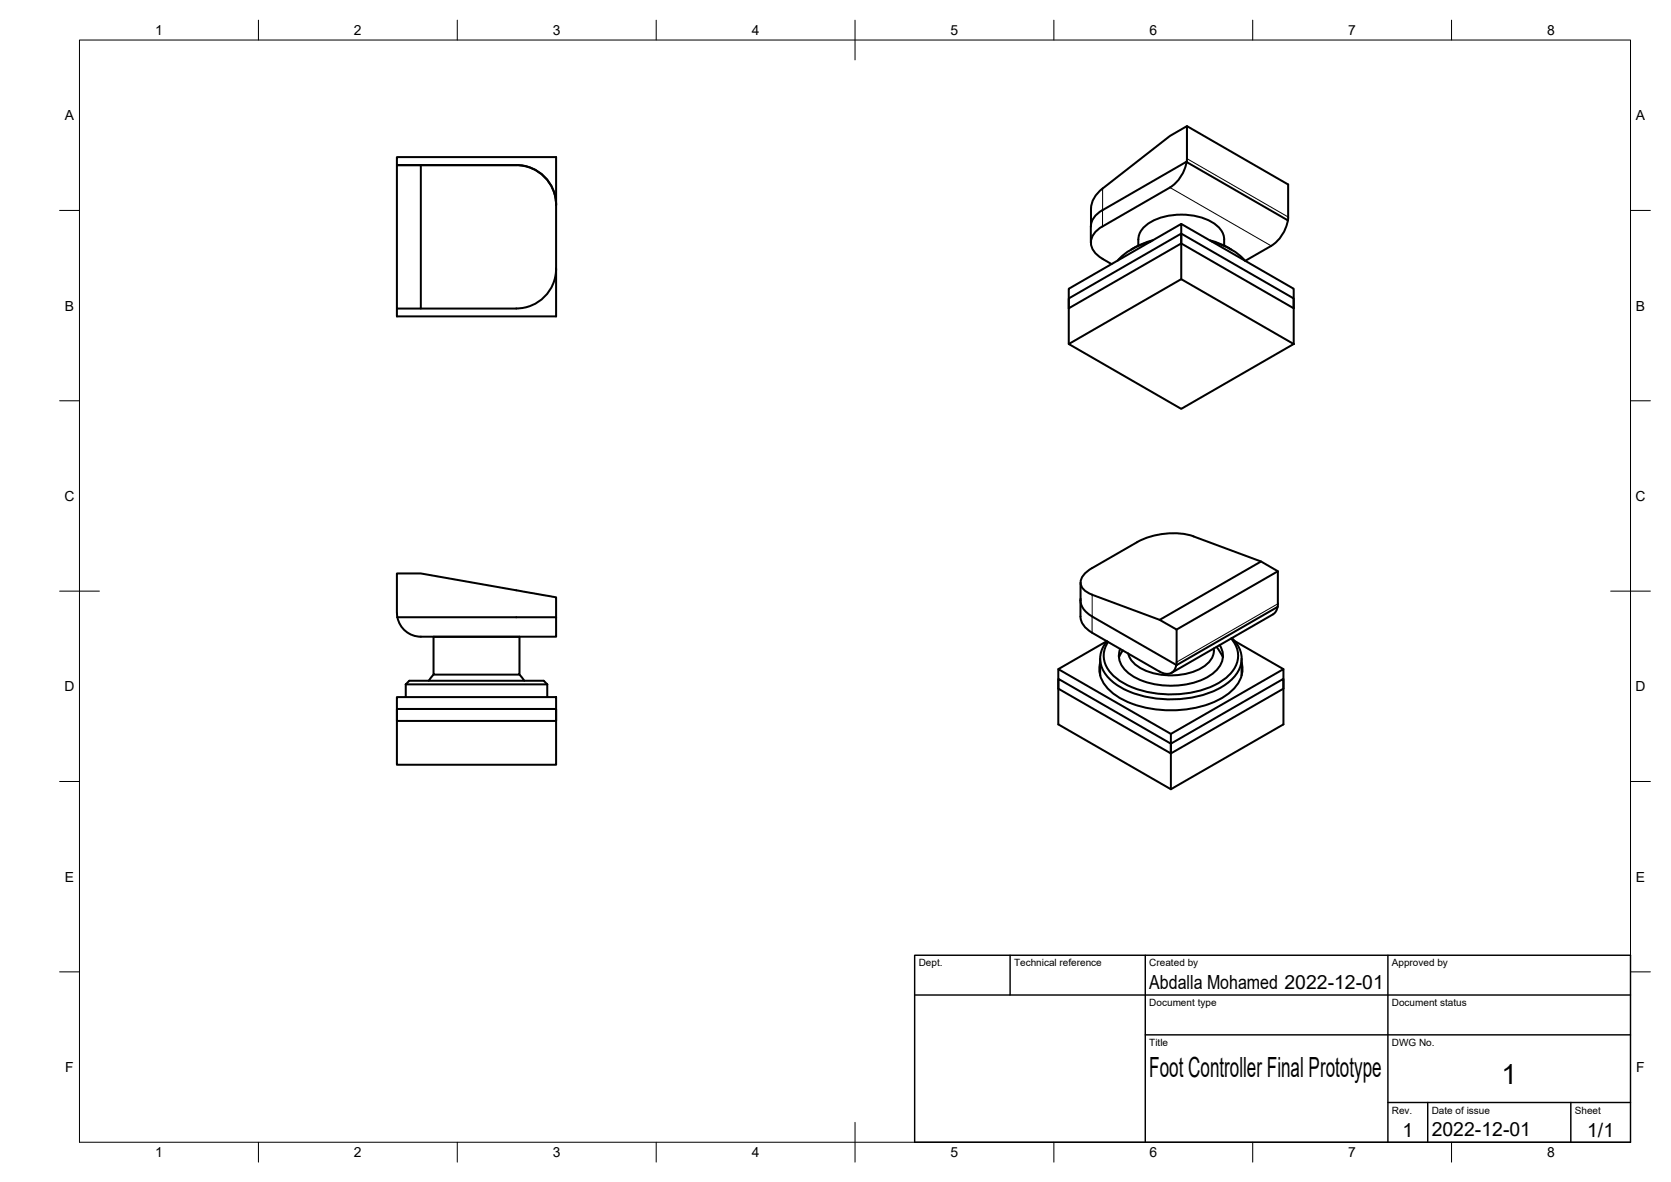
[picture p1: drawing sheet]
<svg xmlns="http://www.w3.org/2000/svg" width="420mm" height="297mm" viewBox="0 0 420 297" stroke-linecap="round" stroke-linejoin="round" font-family="sans-serif">
<!-- layer: Visible -->
<g fill="none" stroke="#000" stroke-width=".51">
<path d="M99.8 39.5h40v40h-40zM298.4 31.7l25.5 14.7v8.1M99.8 41.5h30M105.8 41.5v36M129.8 41.5h-29.9M129.8 41.5a10 10 0 0 1 10 10M274.3 56.9v4.1M274.3 52.5v4M277.3 47.4a6.7 6.7 0 0 0-3 5M294.2 47.1l-17 9.8a4.5 4.5 0 0 0-2.7 5.3 5.8 5.8 0 0 0 2.7 2.8l2.3 1.4M297 58.7l28.3 16.3v11.5M297 56.3l28.3 16.3v4.9l-28.3-16.3-28.3 16.3v-4.9l28.3-16.3v4.9"/>
<path d="M298.4 40.6a9.5 9.5 0 0 1-4.2 6.5M298.4 40.6l-21.2 12.2a5 5 0 0 0-2.9 4.1M298.4 40.6h.1M298.4 40.7h.1M298.4 40.7v-9l-4.2 2.4-17 13.3M298.4 40.7l25.4 14.7M323.8 55.4a9.6 9.6 0 0 1-4.2 6.4l-6.5 3.7M323.8 55.4h.1M323.9 54.5l-.1 .9M99.8 77.5h30M139.8 67.5a10 10 0 0 1-10 10M286.2 60.2v1.5"/>
<path d="M286.2 60.2a5.8 5.8 0 0 1 4.2-5 16.6 16.6 0 0 1 15.2 1.2 5.2 5.2 0 0 1 2.2 5.3M289.3 60.7a16.5 16.5 0 0 0-8.3 4.8M289.8 60.4a19.7 19.7 0 0 0-5.4 2.3M297 70.2v-11.5l-28.3 16.3v11.5M304.2 60.4a19.2 19.2 0 0 1 5.4 2.3M304.7 60.7a16.5 16.5 0 0 1 8.3 4.8M268.7 86.5l28.3-16.3 28.3 16.3-28.3 16.3zM99.8 144.1h6l34 6v5h-39.9zM99.9 155.1a6 6 0 0 0 5.9 4.9h34v-4.9M271.7 154.9a5 5 0 0 0 2.9 4.1M271.7 146.4v8.5M271.7 150.4a4.8 4.8 0 0 0 2.9 4.5"/>
<path d="M274.6 154.9l21.2 12.2M274.6 159l17 9.8M274.6 149.5l17 6.3 4.2 2.4v9l25.4-14.7-.3 1-.8 .9M274.6 149.4a3.4 3.4 0 0 1-2.9-3.3 4.9 4.9 0 0 1 2.9-3.3l11.4-6.6a18.8 18.8 0 0 1 14.1-1.4l17 6.3 4.2 2.5v8.1M317.1 141.1l-25.5 14.7M320 154.4l-25.4 14.7M321.3 143.6l-25.5 14.6M321.3 151.7v.8M99.8 178.2h40v14h-40zM99.8 175.2h40v6h-40zM102 172h35.6M102 172l.9-.9h33.8l.9 .9"/>
<path d="M102 172v3.2M109 160h21.6v9.5h-21.6zM109 169.5l-1.2 1.6M130.6 169.5l1.2 1.6M137.6 172v3.2M276.6 165.5v4.3M276.6 166.5a7.2 7.2 0 0 0 3.1 7.6 25.2 25.2 0 0 0 17.6 4.3 21.2 21.2 0 0 0 12.8-5.2 6.9 6.9 0 0 0 2.1-6.7M278.3 161.1l-12.2 7.1M282.3 163.4l-1 1.8M295.8 167.1a2.5 2.5 0 0 1-1.6 2.1 2.5 2.5 0 0 1-2.6-.4M295.8 167.1h.1M305.2 162.9v.6"/>
<path d="M305.2 163.5a5.6 5.6 0 0 1-3.9 4.8 16.6 16.6 0 0 1-15.7-1.2 5.1 5.1 0 0 1-1.9-2.9M305.9 162.6l1.6 2.6M306.7 162.1a4.9 4.9 0 0 1-1 6.6 18.3 18.3 0 0 1-14.4 3.4 13.2 13.2 0 0 1-9.2-4.8 4.6 4.6 0 0 1-.4-4.2M309.6 160.4a6.3 6.3 0 0 1-.8 9.5 22.6 22.6 0 0 1-15.8 4.6 21.1 21.1 0 0 1-13-4.7 6.3 6.3 0 0 1-1.4-8.5M309.8 160.3a6.7 6.7 0 0 1 .1 10.3 22.3 22.3 0 0 1-15.5 5.2 24 24 0 0 1-14.3-4.2 7.1 7.1 0 0 1-3-8.5l1.2-2M310.4 161.1l12.3 7.1M312.2 165.5v4.3M294.4 186.9l28.3-16.3v11.4l-28.3 16.3-28.3-16.3v-11.4l28.3 16.3v11.4M294.4 184.4l28.3-16.2v4.9l-28.3 16.2-28.3-16.2v-4.9l28.3 16.2v4.9"/>
</g>
<!-- layer: Visible Narrow -->
<path d="M298.4 39.9l25.5 14.6M277.2 47.4v9.5M294.2 47.1l25.4 14.7M274.6 154.9v4.1M274.6 149.5v5.4M321.3 151.7l-25.5 14.7" fill="none" stroke="#000" stroke-width=".25"/>
<!-- layer: BORDER -->
<g fill="none" stroke="#000" stroke-width=".25">
<path d="M20 10.1h390v276.9h-390zM65 5.1v5M115 5.1v5M165 5.1v5M215 5.1v10M265 5.1v5M315 5.1v5M365 5.1v5M15 52.9h5M410 52.9h5M15 100.7h5M410 100.7h5"/>
<path d="M15 148.6h10M405 148.6h10M15 196.4h5M410 196.4h5M15 244.2h5M410 244.2h5M65 287v5M115 287v5M165 287v5M215 282.1v9.9M265 287v5M315 287v5"/>
<path d="M365 287v5"/>
</g>
<!-- layer: TITLEBLOCK -->
<path d="M230 240.1h180v46.9h-180zM230 250h180M254 240.1v9.9M288 240.1v46.9M349 240.1v46.9M288 260.1h122M349 277.1h61M359 277.1v9.9M395 277.1v9.9" fill="none" stroke="#000" stroke-width=".36"/>
<g font-size="7">
<text x="289" y="270.6">Foot Controller Final Prototype</text>
<text x="377.5" y="272.3">1</text>
</g>
<g font-size="4.9">
<text x="289" y="248.5">Abdalla Mohamed 2022-12-01</text>
<text x="352.6" y="285.7">1</text>
<text x="360" y="285.5">2022-12-01</text>
<text x="399.1" y="285.7">1/1</text>
</g>
<g font-size="3.5">
<text x="39" y="8.8">1</text>
<text x="89" y="8.8">2</text>
<text x="139" y="8.8">3</text>
<text x="189" y="8.8">4</text>
<text x="239" y="8.8">5</text>
<text x="289" y="8.8">6</text>
<text x="339" y="8.8">7</text>
<text x="389" y="8.8">8</text>
<text x="16.3" y="30.2">A</text>
<text x="411.3" y="30.2">A</text>
<text x="16.3" y="78">B</text>
<text x="411.3" y="78">B</text>
<text x="16.2" y="125.9">C</text>
<text x="411.2" y="125.9">C</text>
<text x="16.2" y="173.7">D</text>
<text x="411.2" y="173.7">D</text>
<text x="16.3" y="221.6">E</text>
<text x="411.3" y="221.6">E</text>
<text x="16.4" y="269.4">F</text>
<text x="411.4" y="269.4">F</text>
<text x="39" y="290.8">1</text>
<text x="89" y="290.8">2</text>
<text x="139" y="290.8">3</text>
<text x="189" y="290.8">4</text>
<text x="239" y="290.8">5</text>
<text x="289" y="290.8">6</text>
<text x="339" y="290.8">7</text>
<text x="389" y="290.8">8</text>
</g>
<g font-size="2.5">
<text x="231" y="242.9">Dept.</text>
<text x="255" y="242.9">Technical reference</text>
<text x="289" y="242.9">Created by</text>
<text x="350" y="242.9">Approved by</text>
<text x="289" y="252.8">Document type</text>
<text x="350" y="252.8">Document status</text>
<text x="289" y="262.9">Title</text>
<text x="350" y="262.9">DWG No.</text>
<text x="350" y="279.9">Rev.</text>
<text x="360" y="279.9">Date of issue</text>
<text x="396" y="279.9">Sheet</text>
</g>
</svg>
